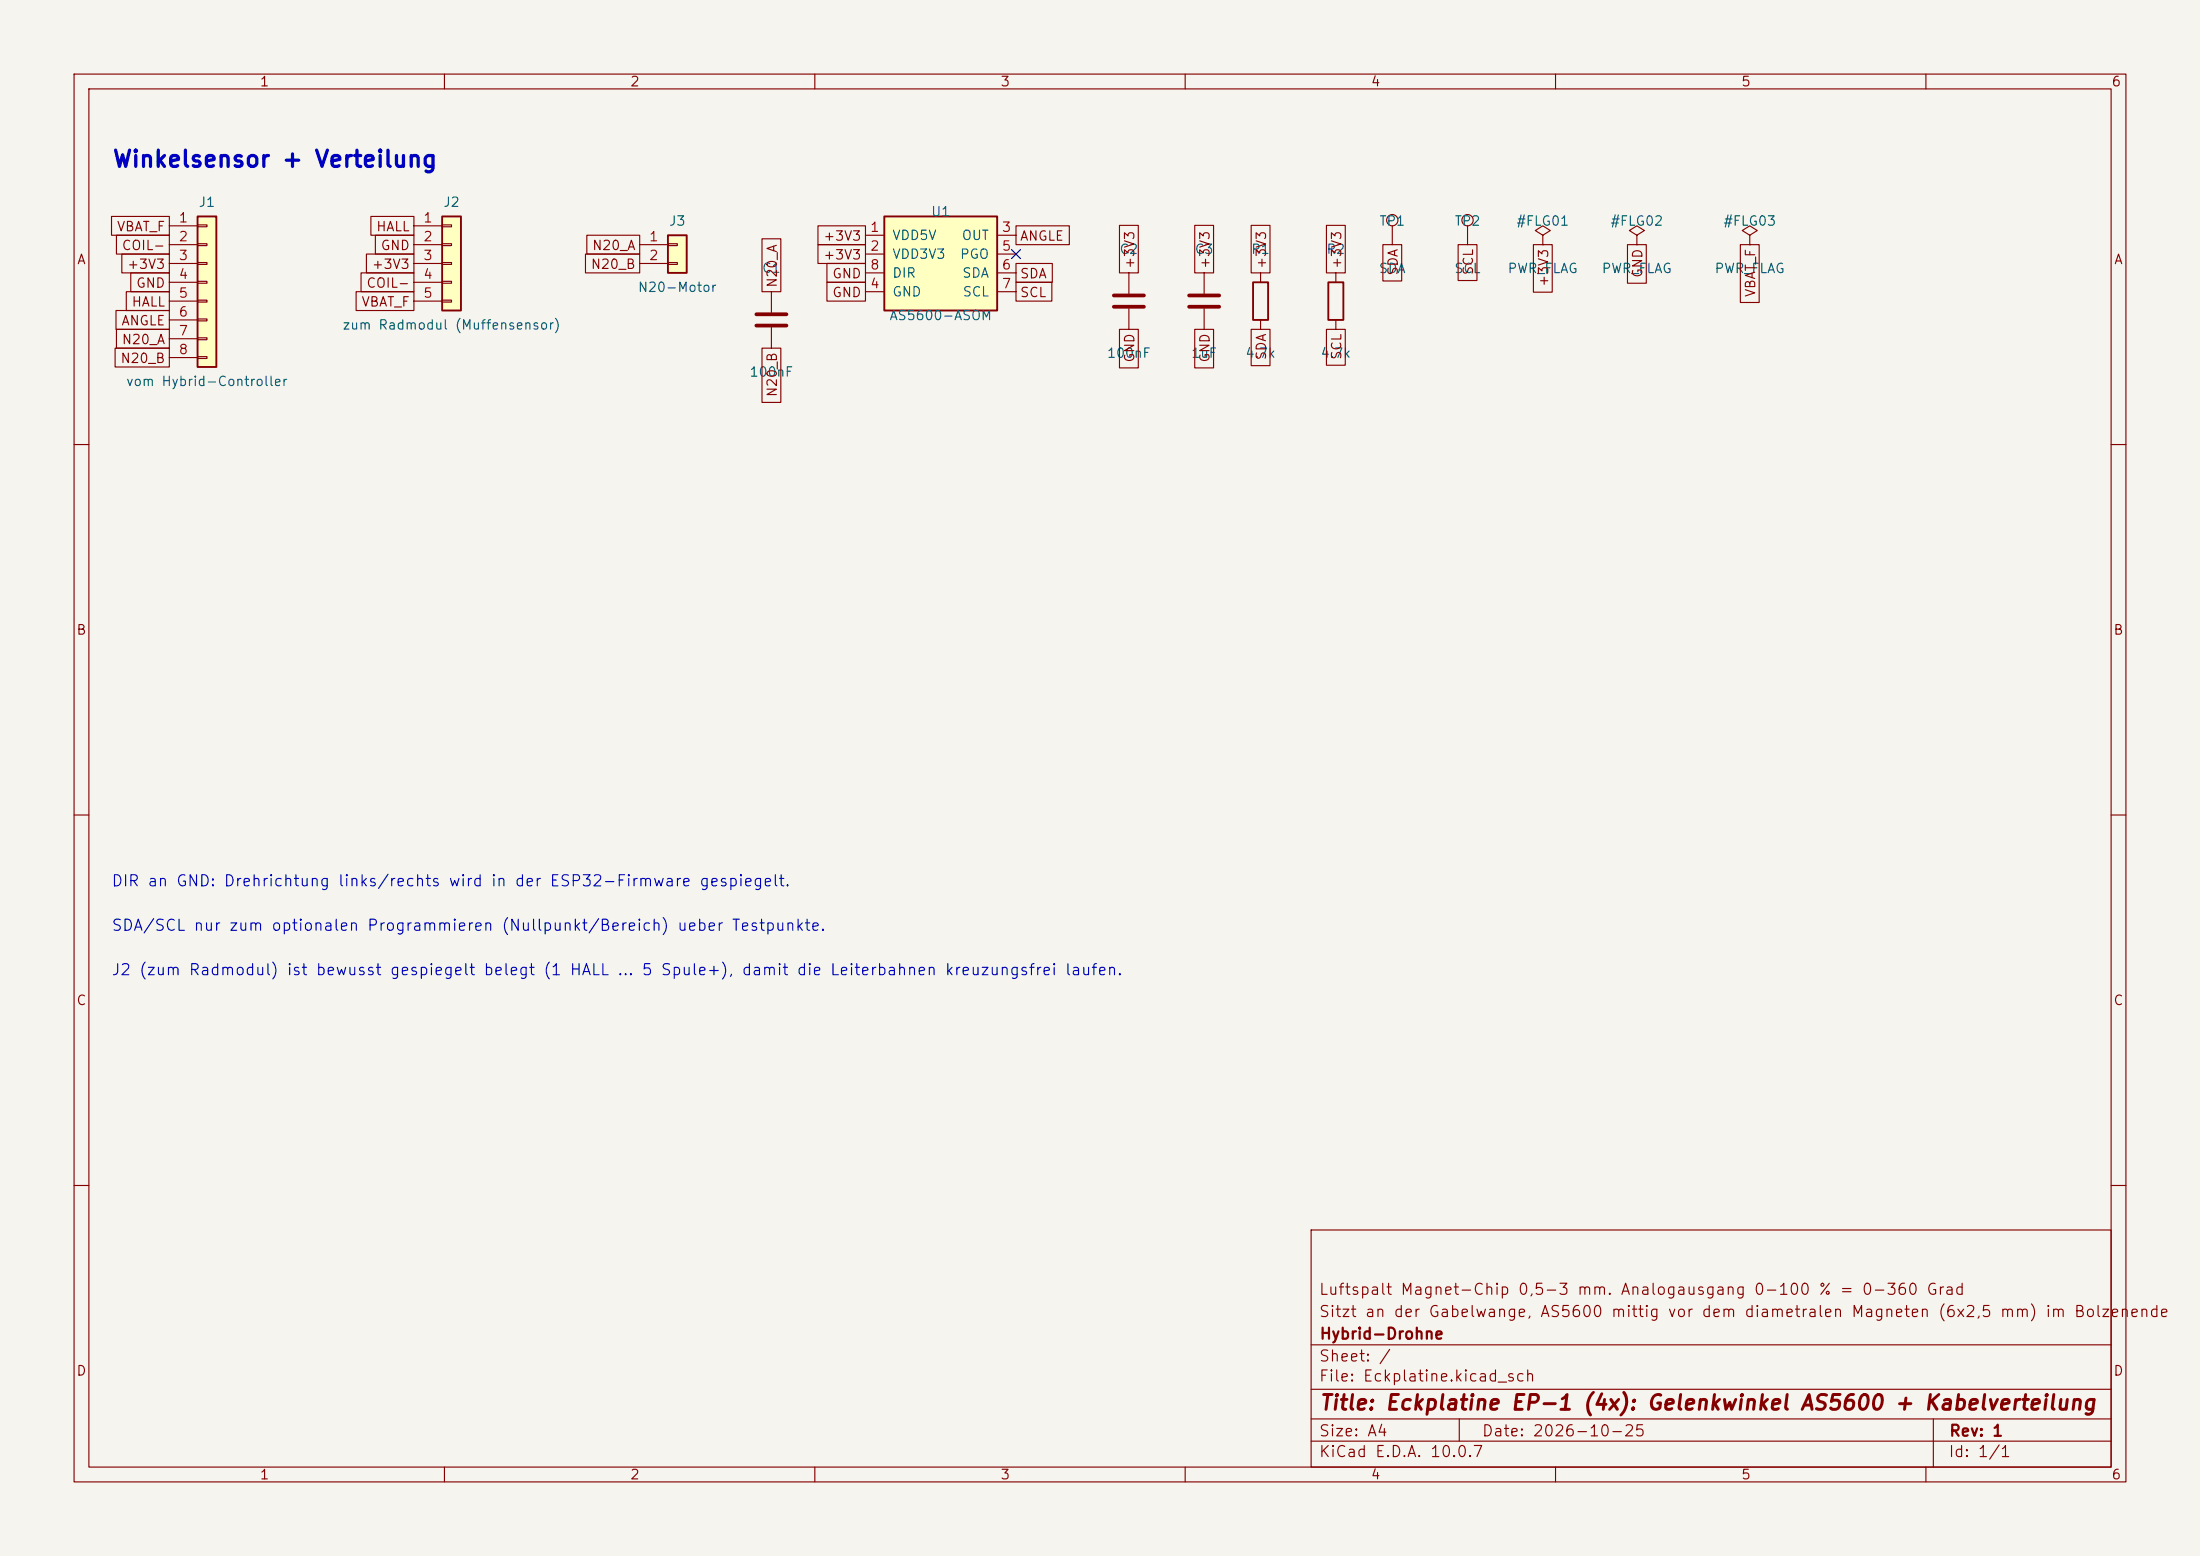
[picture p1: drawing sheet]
<svg xmlns="http://www.w3.org/2000/svg" width="297mm" height="210mm" viewBox="0 0 297 210" stroke-linecap="round" stroke-linejoin="round" font-family="sans-serif">
<path d="M0 0h297v210h-297z" fill="#f5f4ef" stroke="#f5f4ef" stroke-width=".14"/>
<g fill="none" stroke="#840000" stroke-width=".15">
<path d="M10 10h277v190h-277zM12 12h273v186h-273zM60 10v2M110 10v2M160 10v2M210 10v2M260 10v2M10 60h2M285 60h2M10 110h2M285 110h2M10 160h2"/>
<path d="M177 166h108v32h-108zM285 160h2M60 198v2M110 198v2M160 198v2M177 194.5h108M177 191.5h108M177 187.5h108M177 181.5h108M197 191.5v3M210 198v2M260 198v2"/>
<path d="M261 191.5v6.5"/>
</g>
<path d="M26.7 29.2h2.5v20.3h-2.5z" fill="#ffffc2"/>
<path d="M26.7 29.2h2.5v20.3h-2.5zM169.2 38.1h2v5.1h-2zM179.3 38.1h2.1v5.1h-2.1z" fill="none" stroke="#840000" stroke-width=".25"/>
<g fill="none" stroke="#840000" stroke-width=".15">
<path d="M22.9 30.5h3.8M22.9 33h3.8M22.9 35.6h3.8M22.9 38.1h3.8M26.7 30.4h1.2v.2h-1.2zM26.7 32.9h1.2v.2h-1.2zM26.7 35.4h1.2v.3h-1.2zM26.7 38h1.2v.2h-1.2zM152.4 36.8v2.8M162.6 36.8v2.8M170.2 36.8v1.3M180.3 36.8v1.3"/>
<path d="M188 30.5v2.5M198.1 30.5v2.5M208.3 31.8l1-.7-1-.6-1 .6 1 .7v1.2M208.3 33h.1M221 31.8l1-.7-1-.6-1 .6 1 .7v1.2M221 33h.1M236.2 31.8l1-.7-1-.6-1 .6 1 .7v1.2M236.2 33h.1M22.9 40.6h3.8M22.9 43.2h3.8M22.9 45.7h3.8M22.9 48.3h3.8"/>
<path d="M26.7 40.5h1.2v.3h-1.2zM26.7 43.1h1.2v.2h-1.2zM26.7 45.6h1.2v.2h-1.2zM26.7 48.1h1.2v.3h-1.2zM152.4 41.7v2.8M162.6 41.7v2.8M170.2 43.2v1.3M180.3 43.2v1.3"/>
<circle cx="188" cy="29.7" r=".76"/>
<circle cx="198.1" cy="29.7" r=".76"/>
</g>
<path d="M150.4 39.9h4M160.5 39.9h4.1M150.4 41.4h4M160.5 41.4h4.1" fill="none" stroke="#840000" stroke-width=".51"/>
<path d="M119.4 29.2h15.2v12.7h-15.2z" fill="#ffffc2"/>
<path d="M119.4 29.2h15.2v12.7h-15.2z" fill="none" stroke="#840000" stroke-width=".25"/>
<path d="M116.8 31.8h2.6M116.8 34.3h2.6M116.8 39.4h2.6M116.8 36.8h2.6M134.6 31.8h2.6M134.6 34.3h2.6M134.6 39.4h2.6M134.6 36.8h2.6" fill="none" stroke="#840000" stroke-width=".15"/>
<path d="M90.2 31.8h2.5v5h-2.5z" fill="#ffffc2"/>
<path d="M90.2 31.8h2.5v5h-2.5z" fill="none" stroke="#840000" stroke-width=".25"/>
<path d="M86.4 33h3.8M86.4 35.6h3.8M90.2 32.9h1.2v.2h-1.2zM90.2 35.4h1.2v.3h-1.2zM104.1 39.4v2.8M104.1 44.2v2.8" fill="none" stroke="#840000" stroke-width=".15"/>
<path d="M102.1 42.4h4.1M102.1 43.9h4.1" fill="none" stroke="#840000" stroke-width=".51"/>
<path d="M59.7 29.2h2.5v12.7h-2.5z" fill="#ffffc2"/>
<path d="M59.7 29.2h2.5v12.7h-2.5z" fill="none" stroke="#840000" stroke-width=".25"/>
<g fill="none" stroke="#840000" stroke-width=".15">
<path d="M15.1 29.2h7.8v2.6h-7.8zM15.7 31.7h7.2v2.6h-7.2zM16.4 34.3h6.5v2.5h-6.5zM17.1 39.4h5.8v2.5h-5.8zM17.7 36.8h5.2v2.6h-5.2zM48.1 39.4h7.8v2.5h-7.8zM48.7 36.8h7.2v2.6h-7.2zM49.5 34.3h6.4v2.5h-6.4zM50.1 29.2h5.8v2.6h-5.8zM50.7 31.7h5.2v2.6h-5.2zM55.9 30.5h3.8M55.9 33h3.8"/>
<path d="M55.9 35.6h3.8M55.9 38.1h3.8M59.7 30.4h1.3v.2h-1.3zM59.7 32.9h1.3v.2h-1.3zM59.7 35.4h1.3v.3h-1.3zM59.7 38h1.3v.2h-1.3zM79 34.3h7.4v2.5h-7.4zM79.2 31.7h7.2v2.6h-7.2zM102.9 32.2h2.5v7.2h-2.5zM110.4 30.5h6.4v2.5h-6.4zM110.4 33h6.4v2.6h-6.4zM111.6 38.1h5.2v2.5h-5.2z"/>
<path d="M111.6 35.6h5.2v2.5h-5.2zM137.2 30.5h7.2v2.5h-7.2zM137.2 35.6h4.9v2.5h-4.9zM137.2 38.1h4.8v2.5h-4.8zM151.1 30.4h2.6v6.4h-2.6zM161.3 30.4h2.5v6.4h-2.5zM168.9 30.4h2.6v6.4h-2.6zM179.1 30.4h2.5v6.4h-2.5zM186.7 33h2.5v4.9h-2.5zM196.8 33h2.6v4.9h-2.6zM207 33h2.6v6.4h-2.6zM219.7 33h2.6v5.2h-2.6z"/>
<path d="M234.9 33h2.6v7.8h-2.6zM15.5 47h7.4v2.5h-7.4zM15.7 41.9h7.2v2.6h-7.2zM15.7 44.4h7.2v2.6h-7.2zM55.9 40.6h3.8M59.7 40.5h1.3v.3h-1.3zM102.9 47h2.5v7.3h-2.5zM151.1 44.5h2.6v5.2h-2.6zM161.3 44.5h2.5v5.2h-2.5zM168.9 44.5h2.6v4.9h-2.6zM179.1 44.5h2.5v4.8h-2.5z"/>
</g>
<path d="M136.6 33.7l1.2 1.2M137.8 33.7l-1.2 1.2" fill="none" stroke="#000084" stroke-width=".15"/>
<text font-size="2.2" fill="#0000c2" x="15.1" y="23.1">Winkelsensor + Verteilung</text>
<text font-size="2" fill="#840000" x="178" y="190.8">Title: Eckplatine EP-1 (4x): Gelenkwinkel AS5600 + Kabelverteilung</text>
<g font-size="1.5" fill="#0000c2">
<text x="15" y="120">DIR an GND: Drehrichtung links/rechts wird in der ESP32-Firmware gespiegelt.</text>
<text x="15" y="126">SDA/SCL nur zum optionalen Programmieren (Nullpunkt/Bereich) ueber Testpunkte.</text>
<text x="15" y="132">J2 (zum Radmodul) ist bewusst gespiegelt belegt (1 HALL ... 5 Spule+), damit die Leiterbahnen kreuzungsfrei laufen.</text>
</g>
<g font-size="1.5" fill="#840000">
<text x="178" y="178.1">Sitzt an der Gabelwange, AS5600 mittig vor dem diametralen Magneten (6x2,5 mm) im Bolzenende</text>
<text x="178" y="175.1">Luftspalt Magnet-Chip 0,5-3 mm. Analogausgang 0-100 % = 0-360 Grad</text>
<text x="178" y="184.1">Sheet: /</text>
<text x="178" y="181.1">Hybrid-Drohne</text>
<text x="178" y="186.8">File: Eckplatine.kicad_sch</text>
<text x="178" y="197">KiCad E.D.A. 10.0.7</text>
<text x="178" y="194.2">Size: A4</text>
<text x="200" y="194.2">Date: 2026-10-25</text>
<text x="263" y="197">Id: 1/1</text>
<text x="263" y="194.2">Rev: 1</text>
</g>
<g font-size="1.3" fill="#840000">
<text x="35" y="12">1</text>
<text x="85" y="12">2</text>
<text x="135" y="12">3</text>
<text x="185" y="12">4</text>
<text x="235" y="12">5</text>
<text x="285" y="12">6</text>
<text x="10.3" y="36">A</text>
<text x="15.7" y="31.5">VBAT_F</text>
<text x="16.4" y="34.1">COIL-</text>
<text x="50.7" y="31.5">HALL</text>
<text x="51.3" y="34.1">GND</text>
<text x="79.9" y="34.1">N20_A</text>
<text x="111.1" y="32.8">+3V3</text>
<text x="111.1" y="35.3">+3V3</text>
<text x="137.6" y="32.8">ANGLE</text>
<text x="285.3" y="36">A</text>
<text x="17.1" y="36.6">+3V3</text>
<text x="17.7" y="41.7">HALL</text>
<text x="18.3" y="39.2">GND</text>
<text x="48.7" y="41.7">VBAT_F</text>
<text x="49.4" y="39.2">COIL-</text>
<text x="50.1" y="36.6">+3V3</text>
<text x="79.7" y="36.6">N20_B</text>
<text x="105.2" y="38.9" transform="rotate(-90 105.2 38.9)">N20_A</text>
<text x="112.3" y="40.4">GND</text>
<text x="112.3" y="37.9">GND</text>
<text x="137.6" y="37.9">SDA</text>
<text x="137.6" y="40.4">SCL</text>
<text x="153.5" y="36.4" transform="rotate(-90 153.5 36.4)">+3V3</text>
<text x="163.6" y="36.4" transform="rotate(-90 163.6 36.4)">+3V3</text>
<text x="171.2" y="36.4" transform="rotate(-90 171.2 36.4)">+3V3</text>
<text x="181.4" y="36.4" transform="rotate(-90 181.4 36.4)">+3V3</text>
<text x="189" y="37.3" transform="rotate(-90 189 37.3)">SDA</text>
<text x="199.2" y="37.2" transform="rotate(-90 199.2 37.2)">SCL</text>
<text x="209.3" y="38.8" transform="rotate(-90 209.3 38.8)">+3V3</text>
<text x="222" y="37.6" transform="rotate(-90 222 37.6)">GND</text>
<text x="237.3" y="40.2" transform="rotate(-90 237.3 40.2)">VBAT_F</text>
<text x="16.3" y="44.2">ANGLE</text>
<text x="16.4" y="46.8">N20_A</text>
<text x="16.2" y="49.3">N20_B</text>
<text x="105.2" y="53.7" transform="rotate(-90 105.2 53.7)">N20_B</text>
<text x="153.5" y="49" transform="rotate(-90 153.5 49)">GND</text>
<text x="163.6" y="49" transform="rotate(-90 163.6 49)">GND</text>
<text x="171.2" y="48.7" transform="rotate(-90 171.2 48.7)">SDA</text>
<text x="181.4" y="48.7" transform="rotate(-90 181.4 48.7)">SCL</text>
<text x="10.2" y="86">B</text>
<text x="285.2" y="86">B</text>
<text x="10.2" y="136">C</text>
<text x="285.2" y="136">C</text>
<text x="10.2" y="186">D</text>
<text x="285.2" y="186">D</text>
<text x="35" y="200">1</text>
<text x="85" y="200">2</text>
<text x="135" y="200">3</text>
<text x="185" y="200">4</text>
<text x="235" y="200">5</text>
<text x="285" y="200">6</text>
</g>
<g font-size="1.3" fill="#006464">
<text x="26.7" y="28.2">J1</text>
<text x="59.7" y="28.2">J2</text>
<text x="125.6" y="29.5">U1</text>
<text x="90.2" y="30.8">J3</text>
<text x="120.4" y="32.7">VDD5V</text>
<text x="120.4" y="35.3">VDD3V3</text>
<text x="129.5" y="35.3">PGO</text>
<text x="129.7" y="32.7">OUT</text>
<text x="151" y="34.6">C2</text>
<text x="161.2" y="34.6">C3</text>
<text x="168.8" y="34.6">R1</text>
<text x="179" y="34.6">R2</text>
<text x="186.1" y="30.8">TP1</text>
<text x="196.3" y="30.8">TP2</text>
<text x="204.6" y="30.8">#FLG01</text>
<text x="217.3" y="30.8">#FLG02</text>
<text x="232.6" y="30.8">#FLG03</text>
<text x="86" y="39.7">N20-Motor</text>
<text x="102.8" y="37.1">C1</text>
<text x="120.4" y="40.3">GND</text>
<text x="120.4" y="37.8">DIR</text>
<text x="129.8" y="37.8">SDA</text>
<text x="129.9" y="40.3">SCL</text>
<text x="186" y="37.2">SDA</text>
<text x="196.2" y="37.2">SCL</text>
<text x="203.4" y="37.2">PWR_FLAG</text>
<text x="216.1" y="37.2">PWR_FLAG</text>
<text x="231.4" y="37.2">PWR_FLAG</text>
<text x="46.1" y="44.8">zum Radmodul (Muffensensor)</text>
<text x="120" y="43.5">AS5600-ASOM</text>
<text x="16.9" y="52.4">vom Hybrid-Controller</text>
<text x="101.1" y="51.2">100nF</text>
<text x="149.3" y="48.6">100nF</text>
<text x="160.7" y="48.6">1uF</text>
<text x="168" y="48.6">4.7k</text>
<text x="178.2" y="48.6">4.7k</text>
</g>
<g font-size="1.3" fill="#a90000">
<text x="24" y="30.3">1</text>
<text x="24" y="32.9">2</text>
<text x="24" y="35.4">3</text>
<text x="57.1" y="30.3">1</text>
<text x="57.1" y="32.9">2</text>
<text x="57.1" y="35.4">3</text>
<text x="87.5" y="32.9">1</text>
<text x="87.5" y="35.4">2</text>
<text x="117.4" y="31.6">1</text>
<text x="117.4" y="34.2">2</text>
<text x="135.2" y="31.6">3</text>
<text x="135.2" y="34.2">5</text>
<text x="24" y="38">4</text>
<text x="24" y="40.5">5</text>
<text x="57.1" y="38">4</text>
<text x="57.1" y="40.5">5</text>
<text x="117.4" y="39.2">4</text>
<text x="117.4" y="36.7">8</text>
<text x="135.2" y="36.7">6</text>
<text x="135.2" y="39.2">7</text>
<text x="24" y="43">6</text>
<text x="24" y="45.6">7</text>
<text x="24" y="48.1">8</text>
</g>
</svg>
